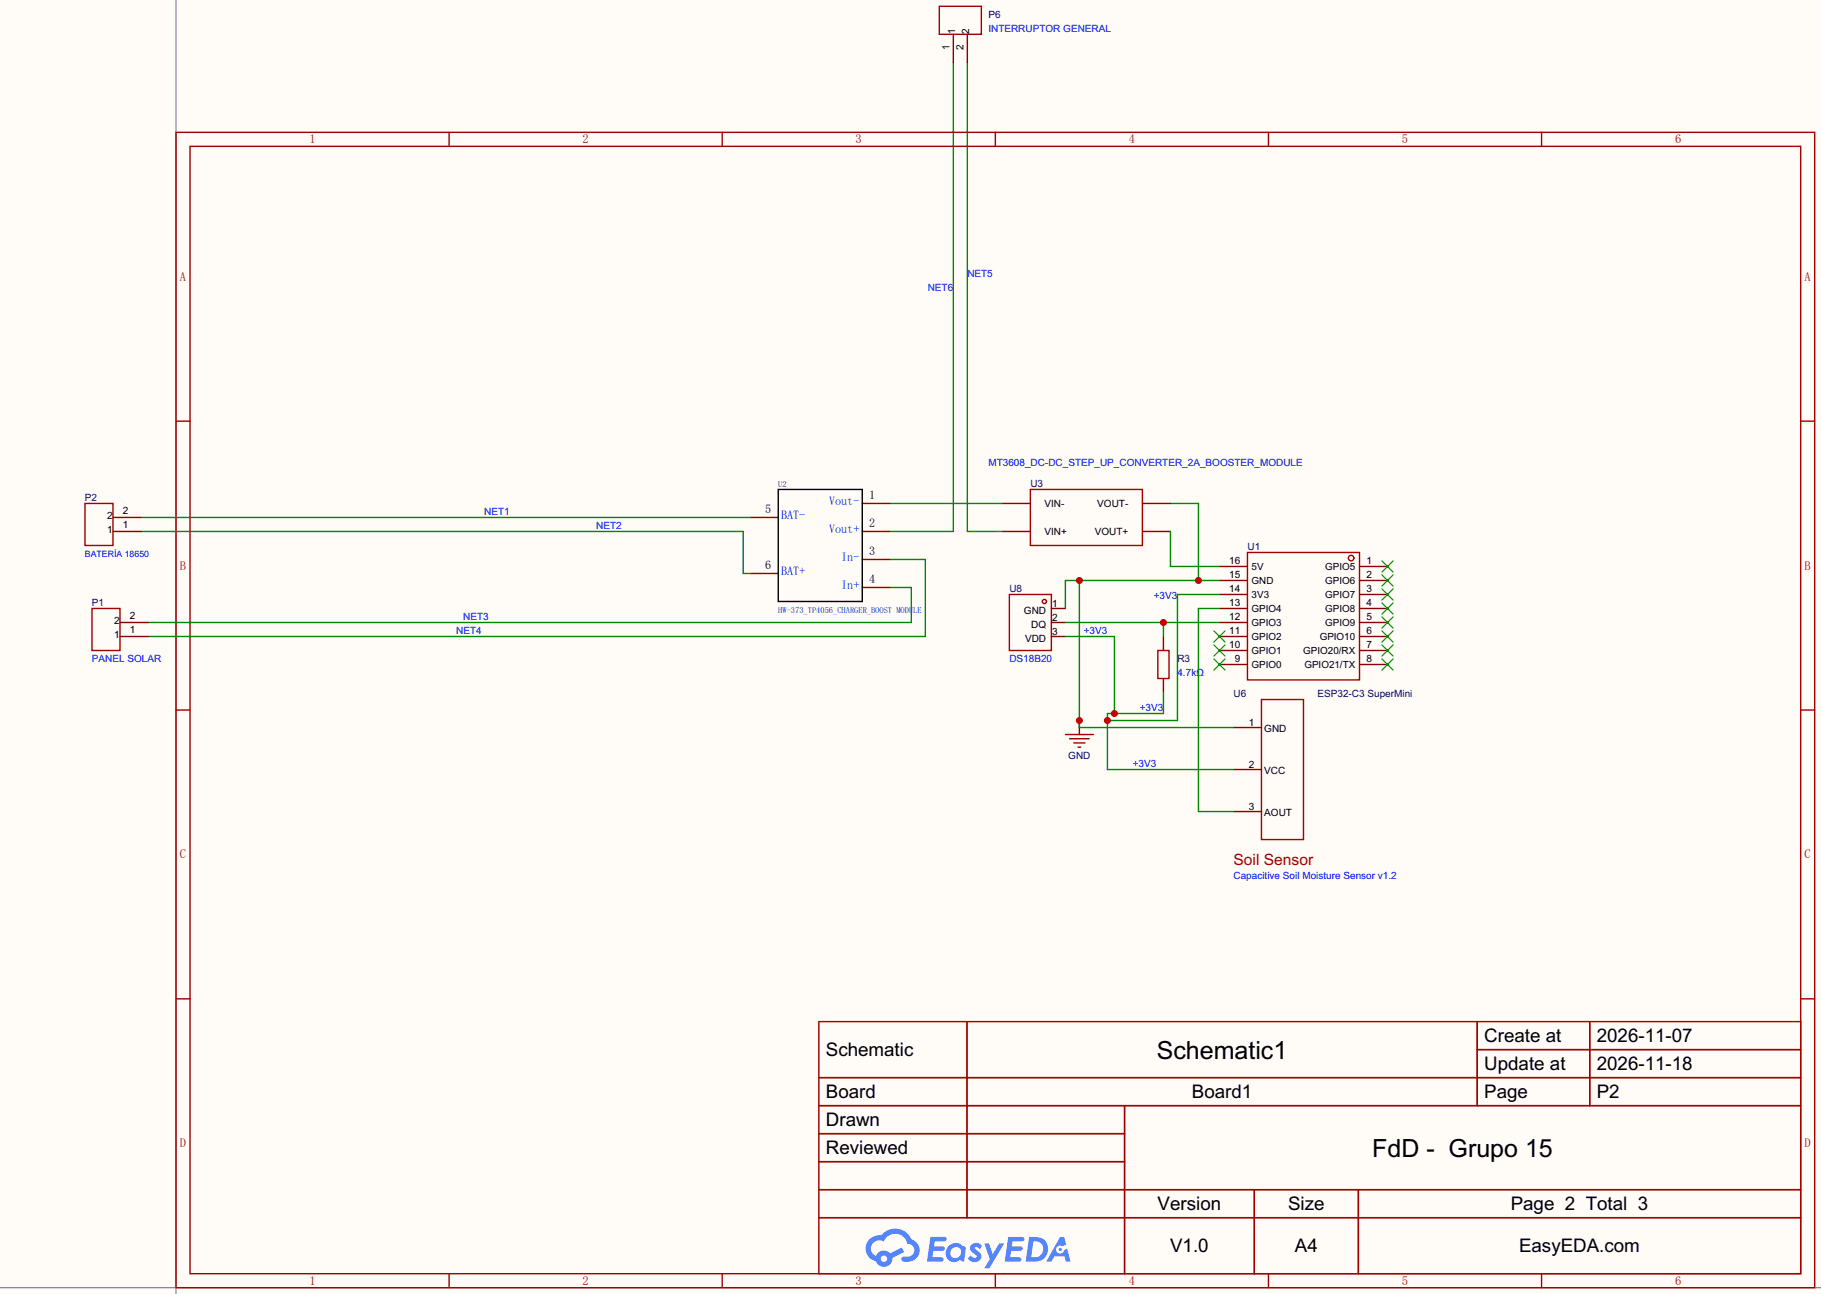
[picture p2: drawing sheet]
<svg xmlns="http://www.w3.org/2000/svg" width="330mm" height="235mm" viewBox="0 0 330 235" stroke-linecap="round" stroke-linejoin="round" font-family="sans-serif">
<path d="M0 0h330.2v234.7h-330.2z" fill="#fffcf7"/>
<path d="M31.9 0v234.7M0 233.6h330.2" fill="none" stroke="#999" stroke-width=".25"/>
<g fill="none" stroke="#a10000" stroke-width=".25">
<path d="M31.9 24h297.2v209.6h-297.2zM34.5 26.5h292.1v204.5h-292.1zM81.4 24v2.5M131 24v2.5M180.5 24v2.5M230 24v2.5M279.6 24v2.5M31.9 76.4h2.6M326.6 76.4h2.5M31.9 128.8h2.6M326.6 128.8h2.5M31.9 181.2h2.6"/>
<path d="M148.5 185.3h178.1v45.7h-178.1zM148.5 195.5h178.1M175.4 185.3v35.6M267.9 185.3v15.2M267.9 190.4h58.7M288.3 185.3v15.2M326.6 181.2h2.5M148.5 200.5h178.1M148.5 205.6h55.4M148.5 215.8h178.1M148.5 210.7h55.4M203.9 200.5v30.5"/>
<path d="M227.5 215.8v15.2M246.3 215.8v15.2M81.4 231v2.6M131 231v2.6M148.5 220.9h178.1M180.5 231v2.6M230 231v2.6M279.6 231v2.6"/>
</g>
<g fill="#5487ff">
<path d="M176.2 225.7a1.3 1.3 0 0 1 1.9 .3l-.4 .6a.54 .54 0 0 0-.9-.2l.1 .2a1.58 1.58 0 0 1 1 1.5 1.43 1.43 0 0 1-2.4 .2l.5-.6a.64 .64 0 0 0 .5 .5 .64 .64 0 0 0 .7-.3l-.2-.3a1.6 1.6 0 0 1-1-1.5z"/>
<path d="M178.5 225.5h.9l.6 2 1.2-2h.9l-2.7 4.5h-.9l1-1.6z"/>
<path d="M168.7 224.3h1.7a1.31 1.31 0 0 1 1.2 .2 .4 .4 0 0 1-.3 .6h-1.8l-.1 1h1.6a.4 .4 0 0 1 .4 .4 .4 .4 0 0 1-.5 .4h-1.6l-.2 1.1h.8a1.23 1.23 0 0 1 1.2 .2 .39 .39 0 0 1-.4 .6h-2.6z"/>
<path d="M182.8 224.3h1.7a1.32 1.32 0 0 1 1.2 .2 .39 .39 0 0 1-.3 .6h-1.8l-.1 1h1.6a.4 .4 0 0 1 .4 .4 .4 .4 0 0 1-.4 .4h-1.7l-.2 1.1h.8a1.23 1.23 0 0 1 1.2 .2 .39 .39 0 0 1-.4 .6h-2.6z"/>
<path d="M192.2 224.4h.8l.3 1.3-.6 .3a.75 .75 0 0 0-1.1 .3 .75 .75 0 0 0 .5 1.1 .75 .75 0 0 0 .9-.7l.5-.3 .6 2.4h-.8l-.2-.9h-1.9l-.5 .9h-1z"/>
<path d="M186.6 224.3l-.6 4.5h1.5a2.27 2.27 0 0 0 2.6-2.3 2.27 2.27 0 0 0-2.7-2.2zM187.4 225.1a1.5 1.5 0 0 1 1.8 1.6 1.5 1.5 0 0 1-1.9 1.3h-.3z"/>
<path d="M172.1 226a1.62 1.62 0 0 0-.4 2.1 1.62 1.62 0 0 0 2 .6l.4-.2 .3 .2 .4 .1 .3-2.5-.1-.2-.5-.1a1.58 1.58 0 0 0-2.4 0zM172.7 226.5a.99 .99 0 0 1 1.6 .3 .99 .99 0 0 1-.9 1.4 .94 .94 0 0 1-1-.6 .94 .94 0 0 1 .3-1.1z"/>
<path d="M157.7 224.7a2.37 2.37 0 0 0 1.1 4.1 1.54 1.54 0 0 0 1.8 .9 1.54 1.54 0 0 0 1.2-1.5l2.2-1.1-.5-.8-2 1a1.57 1.57 0 0 0-2.6 .5 1.5 1.5 0 0 1-.8-2.1 1.5 1.5 0 0 1 2.2-.5 2.23 2.23 0 0 1 2.3-1.4 2.23 2.23 0 0 1 2 1.8 1.16 1.16 0 0 1 1.2 1.1 1.16 1.16 0 0 1-1.1 1.2h-.7a.47 .47 0 0 0-.5 .4 .47 .47 0 0 0 .4 .5 2.23 2.23 0 0 0 2.3-.6 2.23 2.23 0 0 0 .4-2.3 2.16 2.16 0 0 0-1.3-1.1 3.2 3.2 0 0 0-5.5-.7l-1.1 .1zM159.7 228.3a.6 .6 0 0 1 1.2 0 .6 .6 0 0 1-1.2 0z"/>
<circle cx="192.3" cy="226.6" r=".28"/>
</g>
<g fill="none" stroke="#870000" stroke-width=".25">
<path d="M190.7 110.4h2.5M190.7 112.9h2.5M190.7 115.4h2.5M211 115.4v2.6M221.1 102.7h5.1M221.1 105.3h5.1M221.1 107.8h5.1M221.1 110.4h5.1M221.1 112.9h5.1M221.1 115.4h5.1M221.1 118h5.1M246.5 102.7h5.1"/>
<path d="M246.5 105.3h5.1M246.5 107.8h5.1M246.5 110.4h5.1M246.5 112.9h5.1M246.5 115.4h5.1M246.5 118h5.1M211 123.1v2.5M221.1 120.5h5.1M223.7 132h5.1M223.7 139.6h5.1M246.5 120.5h5.1M223.7 147.2h5.1"/>
</g>
<g fill="none" stroke="#3c3" stroke-width=".25">
<path d="M220.1 119.5l2.1 2M220.1 117l2.1 2M220.1 114.4l2.1 2.1M222.2 119.5l-2.1 2M222.2 117l-2.1 2M222.2 114.4l-2.1 2.1M250.6 101.7l2 2.1M250.6 104.3l2 2M250.6 106.8l2 2M250.6 109.3l2 2.1M250.6 111.9l2 2M250.6 114.4l2 2.1"/>
<path d="M250.6 117l2 2M250.6 119.5l2 2M252.6 101.7l-2 2.1M252.6 104.3l-2 2M252.6 106.8l-2 2M252.6 109.3l-2 2.1M252.6 111.9l-2 2M252.6 114.4l-2 2.1M252.6 117l-2 2M252.6 119.5l-2 2"/>
</g>
<g fill="none" stroke="#a10000" stroke-width=".25">
<path d="M183 107.8h7.7v10.2h-7.7zM210 118h2v5.1h-2zM226.2 100.2h20.3v23.1h-20.3zM228.8 126.9h7.6v25.4h-7.6z"/>
<circle cx="189.4" cy="109.1" r=".38"/>
<circle cx="245" cy="101.2" r=".5"/>
</g>
<path d="M193.2 112.9h27.9M211 112.9v2.5" fill="none" stroke="#008700" stroke-width=".25"/>
<circle cx="211" cy="112.9" r=".64" fill="#c00"/>
<path d="M195.7 130.7v2.5" fill="none" stroke="#870000" stroke-width=".25"/>
<path d="M193.2 133.2h5.1M194 134h3.5M194.7 134.7h2.1M195.5 135.5h.5" fill="none" stroke="#a10000" stroke-width=".25"/>
<path d="M193.2 115.4h8.9v14M221.1 107.8h-7.6v22.9h-12.7M211 125.6v3.8h-10.2v10.2h22.9" fill="none" stroke="#008700" stroke-width=".25"/>
<g fill="#c00">
<circle cx="202.1" cy="129.4" r=".64"/>
<circle cx="200.8" cy="130.7" r=".64"/>
</g>
<path d="M212.3 91.3h5v14M195.7 105.3v26.7h28M221.1 105.3h-27.9v5.1" fill="none" stroke="#008700" stroke-width=".25"/>
<g fill="#c00">
<circle cx="195.7" cy="130.7" r=".64"/>
<circle cx="195.7" cy="105.3" r=".64"/>
<circle cx="217.3" cy="105.3" r=".64"/>
</g>
<g fill="none" stroke="#870000" stroke-width=".25">
<path d="M172.9 6.2v5.1M175.4 6.2v5.1M20.5 96.4h5.1M20.5 93.9h5.1M136.1 93.9h5M156.4 91.3h5.1M156.4 96.4h5.1M181.8 91.3h5.1M181.8 96.4h5.1M207.2 91.3h5.1M207.2 96.4h5.1M21.8 115.4h5"/>
<path d="M21.8 112.9h5M136.1 104h5M156.4 101.5h5.1M156.4 106.6h5.1"/>
</g>
<path d="M141.1 88.8h15.3v20.3h-15.3z" fill="none" stroke="#000" stroke-width=".25"/>
<path d="M170.3 1.1h7.7v5.1h-7.7zM15.4 91.3h5.1v7.6h-5.1zM186.9 88.8h20.3v10.1h-20.3zM16.7 110.4h5.1v7.6h-5.1z" fill="none" stroke="#a10000" stroke-width=".25"/>
<path d="M172.9 11.3v85.1h-11.4M175.4 11.3v85.1h6.4M25.6 96.4h109.2v7.6h1.3M25.6 93.9h110.5M161.5 91.3h20.3M212.3 96.4v6.3h8.8M161.5 106.6h3.8v6.3h-138.5M161.5 101.5h6.3v13.9h-141M221.1 110.4h-3.8v36.8h6.4" fill="none" stroke="#008700" stroke-width=".25"/>
<g font-size="4.5">
<text x="209.8" y="192.1">Schematic1</text>
<text x="248.9" y="209.9">FdD - Grupo 15</text>
</g>
<g font-size="3.4">
<text x="149.8" y="191.5">Schematic</text>
<text x="269.2" y="189">Create at</text>
<text x="289.6" y="189">2026-11-07</text>
<text x="269.2" y="194.1">Update at</text>
<text x="289.6" y="194.1">2026-11-18</text>
<text x="149.8" y="199.2">Board</text>
<text x="216.1" y="199.2">Board1</text>
<text x="269.2" y="199.2">Page</text>
<text x="289.6" y="199.2">P2</text>
<text x="149.8" y="204.2">Drawn</text>
<text x="149.8" y="209.3">Reviewed</text>
<text x="209.9" y="219.5">Version</text>
<text x="233.6" y="219.5">Size</text>
<text x="274" y="219.5">Page 2 Total 3</text>
<text x="212.2" y="227.1">V1.0</text>
<text x="234.8" y="227.1">A4</text>
<text x="275.5" y="227.1">EasyEDA.com</text>
</g>
<text font-size="2.8" fill="#a00000" x="223.7" y="156.9">Soil Sensor</text>
<g font-size="2.3" fill="#a00000">
<text x="56.1" y="26">1</text>
<text x="105.6" y="26">2</text>
<text x="155.2" y="26">3</text>
<text x="204.7" y="26">4</text>
<text x="254.2" y="26">5</text>
<text x="303.8" y="26">6</text>
<text x="32.6" y="50.9">A</text>
<text x="327.3" y="50.9">A</text>
<text x="32.6" y="103.3">B</text>
<text x="327.3" y="103.3">B</text>
<text x="32.6" y="155.7">C</text>
<text x="327.3" y="155.7">C</text>
<text x="32.6" y="208.1">D</text>
<text x="327.3" y="208.1">D</text>
<text x="56.1" y="233">1</text>
<text x="105.6" y="233">2</text>
<text x="155.2" y="233">3</text>
<text x="204.7" y="233">4</text>
<text x="254.2" y="233">5</text>
<text x="303.8" y="233">6</text>
</g>
<g font-size="2.2">
<text x="138.8" y="93.1">5</text>
<text x="157.6" y="90.5">1</text>
<text x="157.6" y="95.6">2</text>
<text x="157.6" y="100.7">3</text>
<text x="138.8" y="103.2">6</text>
<text x="157.6" y="105.8">4</text>
</g>
<g font-size="2.2" fill="#00f">
<text x="141.6" y="94.1">BAT-</text>
<text x="150.4" y="91.5">Vout-</text>
<text x="150.4" y="96.6">Vout+</text>
<text x="152.6" y="101.7">In-</text>
<text x="141.6" y="104.2">BAT+</text>
<text x="152.6" y="106.8">In+</text>
</g>
<g font-size="1.8" fill="#000080">
<text x="179.2" y="3.2">P6</text>
<text x="186.9" y="88.3">U3</text>
<text x="15.4" y="90.9">P2</text>
<text x="226.2" y="99.8">U1</text>
<text x="183" y="107.4">U8</text>
<text x="16.7" y="109.9">P1</text>
<text x="213.5" y="120.1">R3</text>
<text x="223.7" y="126.4">U6</text>
<text x="238.9" y="126.4">ESP32-C3 SuperMini</text>
<text x="193.7" y="137.6">GND</text>
</g>
<g font-size="1.8" fill="#00f">
<text x="179.2" y="5.8">INTERRUPTOR GENERAL</text>
<text x="168.3" y="52.8">NET6</text>
<text x="175.4" y="50.2">NET5</text>
<text x="179.2" y="84.5">MT3608_DC-DC_STEP_UP_CONVERTER_2A_BOOSTER_MODULE</text>
<text x="87.8" y="93.4">NET1</text>
<text x="108.1" y="96">NET2</text>
<text x="84" y="112.5">NET3</text>
<text x="209.2" y="108.7">+3V3</text>
<text x="82.7" y="115">NET4</text>
<text x="196.5" y="115">+3V3</text>
<text x="16.7" y="120.1">PANEL SOLAR</text>
<text x="183" y="120.1">DS18B20</text>
<text x="213.5" y="122.6">4.7kΩ</text>
<text x="206.7" y="129">+3V3</text>
<text x="205.4" y="139.1">+3V3</text>
<text x="223.7" y="159.5">Capacitive Soil Moisture Sensor v1.2</text>
</g>
<g font-size="1.8">
<text x="172.2" y="9" transform="rotate(-90 172.2 9)">1</text>
<text x="173.2" y="6.2" transform="rotate(-90 173.2 6.2)">1</text>
<text x="174.7" y="9" transform="rotate(-90 174.7 9)">2</text>
<text x="175.8" y="6.2" transform="rotate(-90 175.8 6.2)">2</text>
<text x="19.5" y="94.2">2</text>
<text x="22.2" y="95.7">1</text>
<text x="22.2" y="93.2">2</text>
<text x="189.4" y="91.9">VIN-</text>
<text x="199" y="91.9">VOUT-</text>
<text x="19.5" y="96.7">1</text>
<text x="189.4" y="97">VIN+</text>
<text x="198.5" y="97">VOUT+</text>
<text x="222.9" y="107.4">14</text>
<text x="222.9" y="104.8">15</text>
<text x="222.9" y="102.3">16</text>
<text x="227" y="105.9">GND</text>
<text x="227" y="103.3">5V</text>
<text x="240.3" y="103.3">GPIO5</text>
<text x="240.3" y="105.9">GPIO6</text>
<text x="247.8" y="102.3">1</text>
<text x="247.8" y="104.8">2</text>
<text x="247.8" y="107.4">3</text>
<text x="20.7" y="113.2">2</text>
<text x="23.5" y="112.2">2</text>
<text x="185.7" y="111.4">GND</text>
<text x="187" y="114">DQ</text>
<text x="190.8" y="110.2">1</text>
<text x="190.8" y="112.7">2</text>
<text x="222.9" y="112.5">12</text>
<text x="222.9" y="109.9">13</text>
<text x="227" y="113.5">GPIO3</text>
<text x="227" y="110.9">GPIO4</text>
<text x="227" y="108.4">3V3</text>
<text x="240.3" y="108.4">GPIO7</text>
<text x="240.3" y="110.9">GPIO8</text>
<text x="240.3" y="113.5">GPIO9</text>
<text x="247.8" y="109.9">4</text>
<text x="247.8" y="112.5">5</text>
<text x="20.7" y="115.8">1</text>
<text x="23.5" y="114.8">1</text>
<text x="185.9" y="116.5">VDD</text>
<text x="190.8" y="115.2">3</text>
<text x="222.9" y="117.5">10</text>
<text x="222.9" y="115">11</text>
<text x="227" y="118.6">GPIO1</text>
<text x="227" y="116">GPIO2</text>
<text x="236.4" y="118.6">GPIO20/RX</text>
<text x="239.3" y="116">GPIO10</text>
<text x="247.8" y="115">6</text>
<text x="247.8" y="117.5">7</text>
<text x="224" y="120.1">9</text>
<text x="227" y="121.1">GPIO0</text>
<text x="236.6" y="121.1">GPIO21/TX</text>
<text x="247.8" y="120.1">8</text>
<text x="226.5" y="131.7">1</text>
<text x="229.3" y="132.8">GND</text>
<text x="226.5" y="139.4">2</text>
<text x="229.3" y="140.4">VCC</text>
<text x="226.5" y="147">3</text>
<text x="229.3" y="148">AOUT</text>
</g>
<text font-size="1.6" fill="#00f" x="15.4" y="101.1">BATERÍA 18650</text>
<text font-size="1.5" fill="#000080" x="141.1" y="88.4">U2</text>
<text font-size="1.5" fill="#00f" x="141.1" y="111.3">HW-373_TP4056_CHARGER_BOOST MODULE</text>
</svg>
